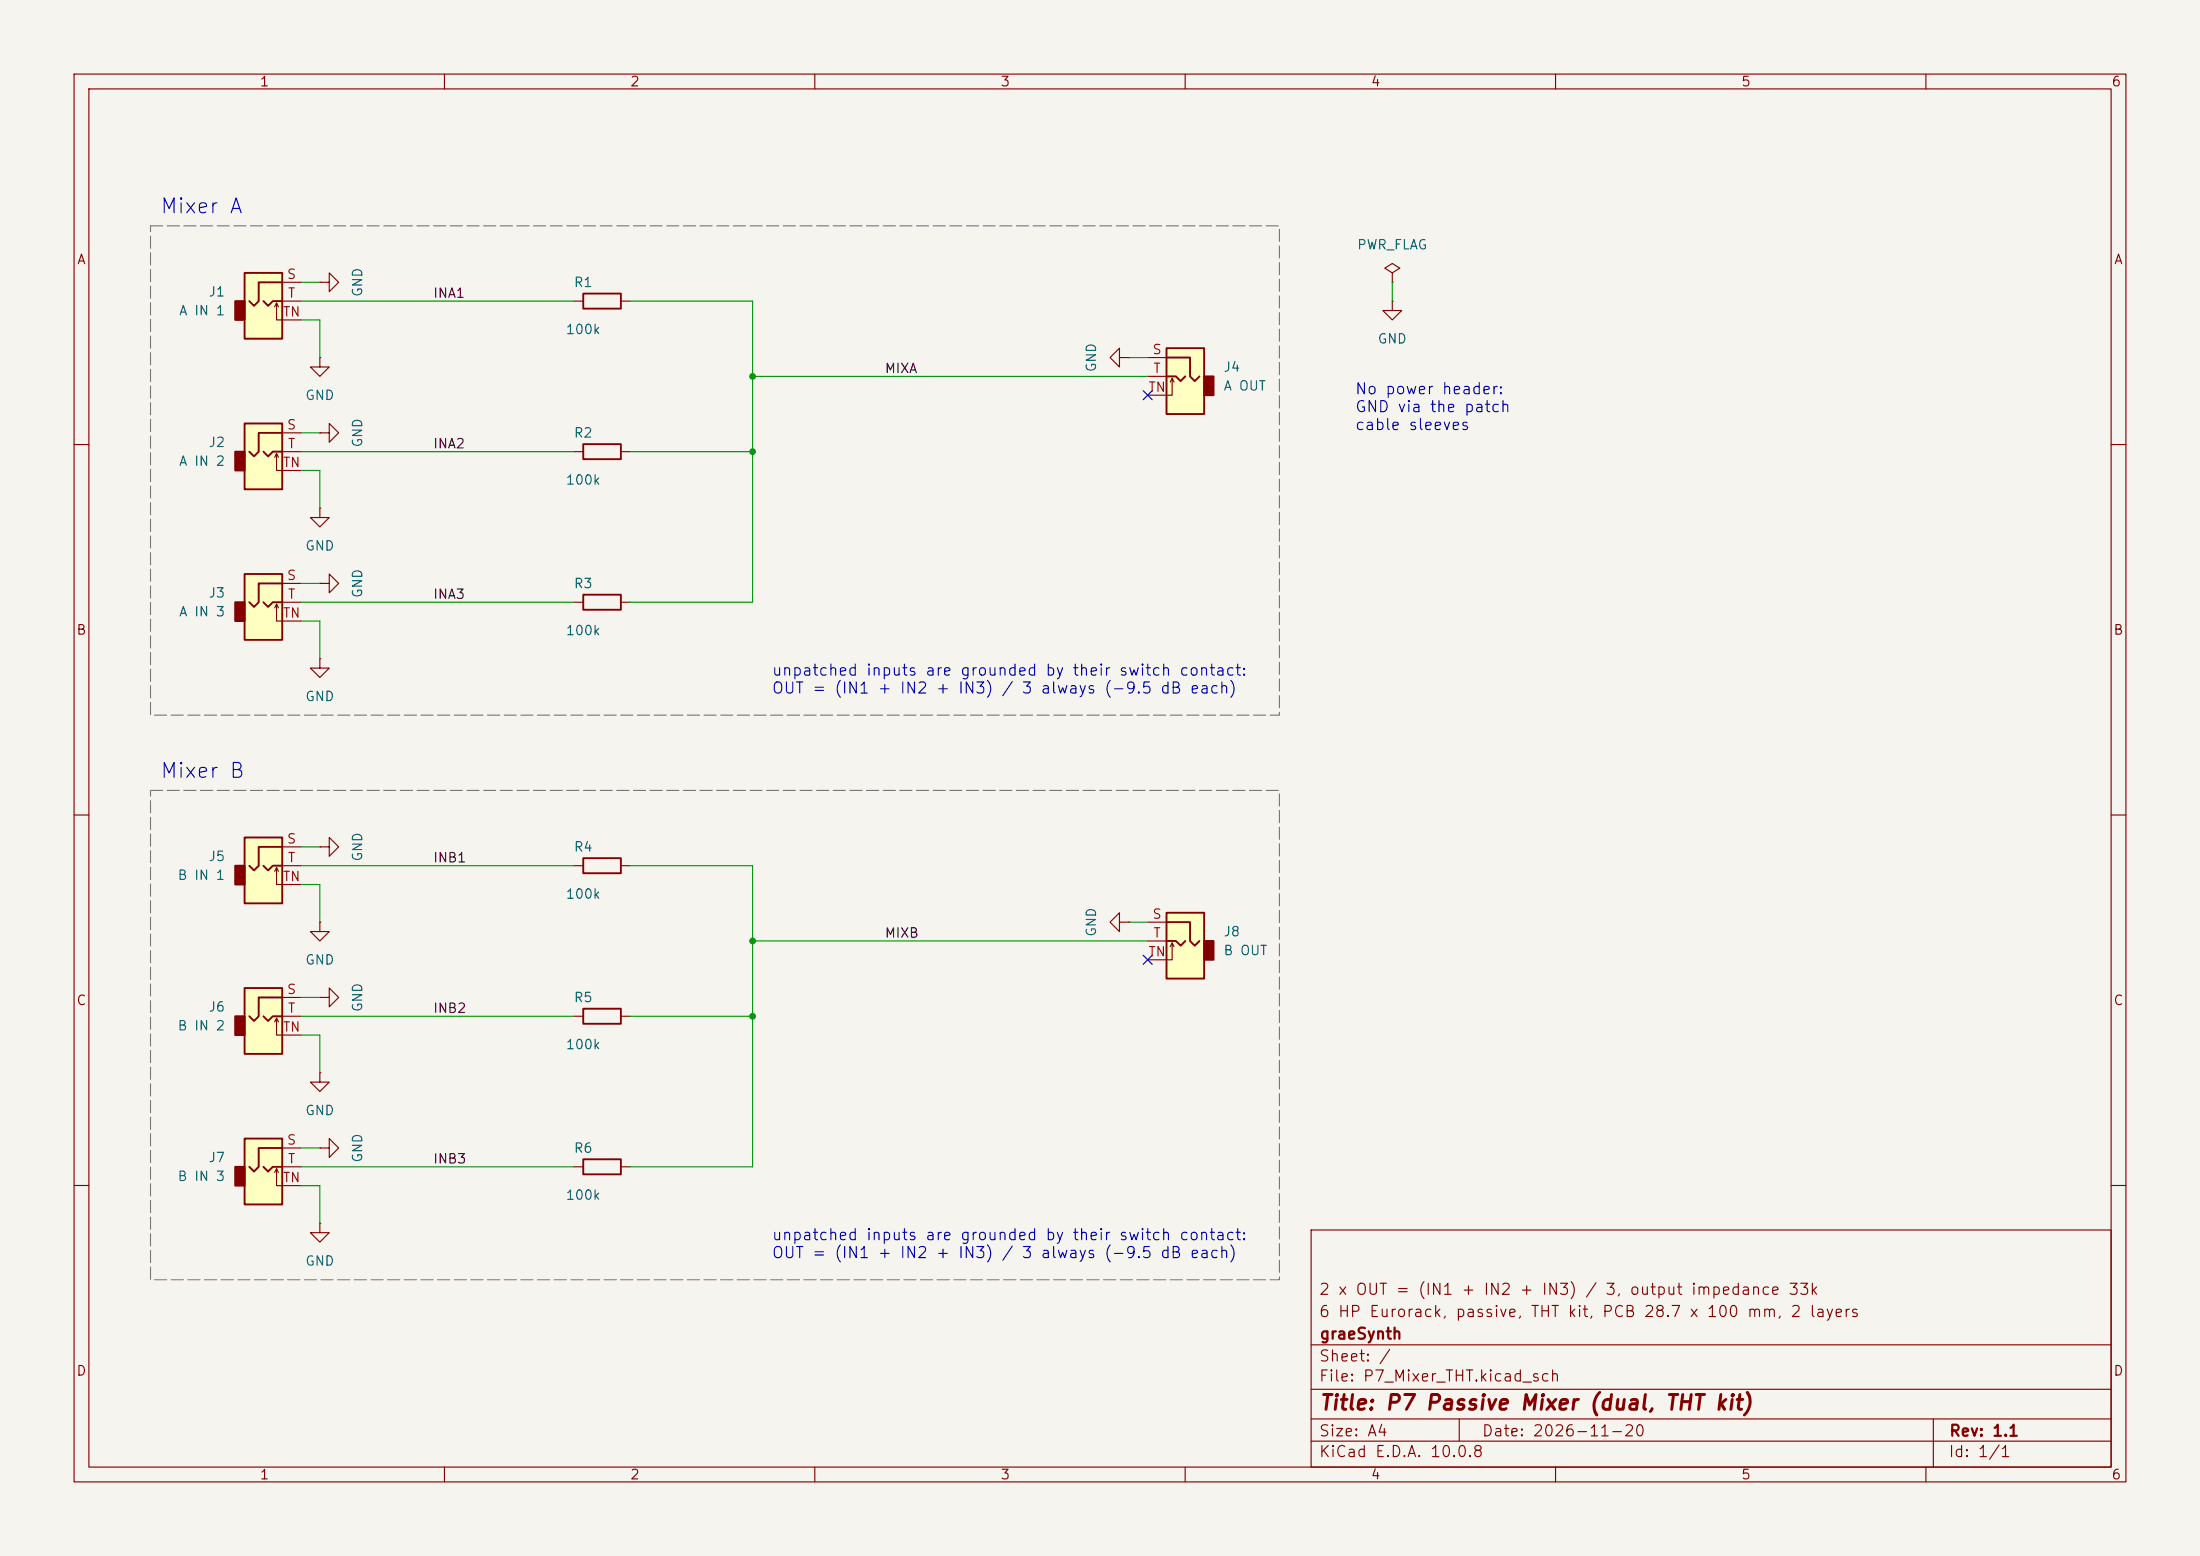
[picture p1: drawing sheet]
<svg xmlns="http://www.w3.org/2000/svg" width="297mm" height="210mm" viewBox="0 0 297 210" stroke-linecap="round" stroke-linejoin="round" font-family="sans-serif">
<path d="M0 0h297v210h-297z" fill="#f5f4ef" stroke="#f5f4ef" stroke-width=".14"/>
<g fill="none" stroke="#840000" stroke-width=".15">
<path d="M10 10h277v190h-277zM12 12h273v186h-273zM60 10v2M110 10v2M160 10v2M210 10v2M260 10v2M10 60h2M285 60h2M10 110h2M285 110h2M10 160h2"/>
<path d="M177 166h108v32h-108zM285 160h2M60 198v2M110 198v2M160 198v2M177 194.5h108M177 191.5h108M177 187.5h108M177 181.5h108M197 191.5v3M210 198v2M260 198v2"/>
<path d="M261 191.5v6.5"/>
</g>
<path d="M33 77.5h5.1v8.9h-5.1z" fill="#ffffc2"/>
<path d="M31.7 81.3h1.3v2.5h-1.3z" fill="#840000" stroke="#840000" stroke-width=".25"/>
<path d="M33 77.5h5.1v8.9h-5.1zM38.1 78.7h-3.2v2.6l-.6 .6-.6-.6M35.6 81.3l.6 .6 .6-.6h1.3" fill="none" stroke="#840000" stroke-width=".25"/>
<path d="M43.2 48.3v1.2h1.2l-1.2 1.3-1.3-1.3h1.3M43.2 48.3h.1M38.1 78.7h2.5M37.1 82l.2-.5v2.3h3.3M37.3 81.5l.3 .5M38.1 81.3h2.5M43.2 134.6h1.2v-1.2l1.3 1.2-1.3 1.3v-1.3M43.2 134.6h.1" fill="none" stroke="#840000" stroke-width=".15"/>
<path d="M33 133.4h5.1v8.8h-5.1z" fill="#ffffc2"/>
<path d="M31.7 137.2h1.3v2.5h-1.3z" fill="#840000" stroke="#840000" stroke-width=".25"/>
<path d="M78.7 39.6h5.1v2.1h-5.1zM78.7 115.8h5.1v2.1h-5.1zM33 133.4h5.1v8.8h-5.1zM35.6 137.2l.6 .6 .6-.6h1.3M38.1 134.6h-3.2v2.6l-.6 .6-.6-.6" fill="none" stroke="#840000" stroke-width=".25"/>
<g fill="none" stroke="#840000" stroke-width=".15">
<path d="M43.2 38.1h1.2v-1.3l1.3 1.3-1.3 1.3v-1.3M43.2 38.1h.1M77.5 40.6h1.2M83.8 40.6h1.3M77.5 116.8h1.2M83.8 116.8h1.3M37.1 137.9l.2-.5v2.3h3.3M37.3 137.4l.3 .5M38.1 134.6h2.5M38.1 137.2h2.5M151.1 124.5v-1.3l-1.2 1.3 1.2 1.2v-1.2h1.3M152.4 124.5h.1"/>
<path d="M43.2 165.1v1.3h1.2l-1.2 1.2-1.3-1.2h1.3M43.2 165.1h.1"/>
</g>
<path d="M157.5 47h5.1v8.9h-5.1z" fill="#ffffc2"/>
<path d="M162.6 50.8h1.2v2.5h-1.2z" fill="#840000" stroke="#840000" stroke-width=".25"/>
<path d="M78.7 59.9h5.1v2.1h-5.1zM157.5 47h5.1v8.9h-5.1zM157.5 50.8h1.2l.7 .6 .6-.6M157.5 48.3h3.2v2.5l.6 .6 .6-.6M78.7 136.1h5.1v2.1h-5.1z" fill="none" stroke="#840000" stroke-width=".25"/>
<g fill="none" stroke="#840000" stroke-width=".15">
<path d="M188 36.8l1-.6-1-.6-1.1 .6 1.1 .6v1.3M188 38.1h.1M151.1 48.3v-1.3l-1.2 1.3 1.2 1.2v-1.2h1.3M152.4 48.3h.1M154.9 48.3h2.6M154.9 50.8h2.6M158.2 51.1l-.2 .5M158.5 51.6l-.3-.5v2.2h-3.3M188 40.6v1.3h1.2l-1.2 1.3-1.3-1.3h1.3M188 40.6h.1M43.2 78.7h1.2v-1.2l1.3 1.2-1.3 1.3v-1.3M43.2 78.7h.1"/>
<path d="M43.2 68.6v1.3h1.2l-1.2 1.2-1.3-1.2h1.3M43.2 68.6h.1M77.5 61h1.2M83.8 61h1.3M43.2 114.3h1.2v-1.3l1.3 1.3-1.3 1.3v-1.3M43.2 114.3h.1M77.5 137.2h1.2M83.8 137.2h1.3"/>
</g>
<path d="M33 57.2h5.1v8.8h-5.1z" fill="#ffffc2"/>
<path d="M31.7 61h1.3v2.5h-1.3z" fill="#840000" stroke="#840000" stroke-width=".25"/>
<path d="M33 57.2h5.1v8.8h-5.1zM38.1 58.4h-3.2v2.6l-.6 .6-.6-.6M35.6 61l.6 .6 .6-.6h1.3" fill="none" stroke="#840000" stroke-width=".25"/>
<path d="M38.1 58.4h2.5M37.1 61.7l.2-.5v2.3h3.3M37.3 61.2l.3 .5M38.1 61h2.5" fill="none" stroke="#840000" stroke-width=".15"/>
<path d="M157.5 123.2h5.1v8.9h-5.1z" fill="#ffffc2"/>
<path d="M162.6 127h1.2v2.5h-1.2z" fill="#840000" stroke="#840000" stroke-width=".25"/>
<path d="M157.5 123.2h5.1v8.9h-5.1zM157.5 127h1.2l.7 .6 .6-.6M157.5 124.5h3.2v2.5l.6 .6 .6-.6" fill="none" stroke="#840000" stroke-width=".25"/>
<path d="M43.2 88.9v1.3h1.2l-1.2 1.2-1.3-1.2h1.3M43.2 88.9h.1M154.9 124.5h2.6M154.9 127h2.6M158.2 127.3l-.2 .5M158.5 127.8l-.3-.5v2.2h-3.3" fill="none" stroke="#840000" stroke-width=".15"/>
<path d="M33 36.8h5.1v8.9h-5.1z" fill="#ffffc2"/>
<path d="M31.7 40.6h1.3v2.6h-1.3z" fill="#840000" stroke="#840000" stroke-width=".25"/>
<path d="M33 36.8h5.1v8.9h-5.1zM38.1 38.1h-3.2v2.5l-.6 .7-.6-.7M35.6 40.6l.6 .7 .6-.7h1.3M78.7 80.3h5.1v2h-5.1z" fill="none" stroke="#840000" stroke-width=".25"/>
<path d="M38.1 38.1h2.5M37.1 41.4l.2-.5v2.3h3.3M37.3 40.9l.3 .5M38.1 40.6h2.5M43.2 58.4h1.2v-1.2l1.3 1.2-1.3 1.3v-1.3M43.2 58.4h.1M77.5 81.3h1.2M83.8 81.3h1.3M43.2 124.5v1.2h1.2l-1.2 1.3-1.3-1.3h1.3M43.2 124.5h.1" fill="none" stroke="#840000" stroke-width=".15"/>
<path d="M33 113h5.1v8.9h-5.1z" fill="#ffffc2"/>
<path d="M31.7 116.8h1.3v2.6h-1.3z" fill="#840000" stroke="#840000" stroke-width=".25"/>
<path d="M33 113h5.1v8.9h-5.1zM35.6 116.8l.6 .7 .6-.7h1.3M38.1 114.3h-3.2v2.5l-.6 .7-.6-.7M78.7 156.5h5.1v2h-5.1z" fill="none" stroke="#840000" stroke-width=".25"/>
<path d="M37.1 117.6l.2-.5v2.3h3.3M37.3 117.1l.3 .5M38.1 114.3h2.5M38.1 116.8h2.5M43.2 144.8v1.3h1.2l-1.2 1.2-1.3-1.2h1.3M43.2 144.8h.1M43.2 154.9h1.2v-1.2l1.3 1.2-1.3 1.3v-1.3M43.2 154.9h.1M77.5 157.5h1.2M83.8 157.5h1.3" fill="none" stroke="#840000" stroke-width=".15"/>
<path d="M33 153.7h5.1v8.9h-5.1z" fill="#ffffc2"/>
<path d="M31.7 157.5h1.3v2.5h-1.3z" fill="#840000" stroke="#840000" stroke-width=".25"/>
<path d="M33 153.7h5.1v8.9h-5.1zM35.6 157.5l.6 .6 .6-.6h1.3M38.1 154.9h-3.2v2.6l-.6 .6-.6-.6" fill="none" stroke="#840000" stroke-width=".25"/>
<path d="M37.1 158.2l.2-.5v2.3h3.3M37.3 157.7l.3 .5M38.1 154.9h2.5M38.1 157.5h2.5" fill="none" stroke="#840000" stroke-width=".15"/>
<g fill="none" stroke="#009600" stroke-width=".15">
<path d="M40.6 38.1h2.6M188 38.1v2.5M40.6 43.2h2.6v5.1M40.6 40.6h36.9M40.6 58.4h2.6M85.1 40.6h16.5v40.7h-16.5M101.6 50.8h53.3M152.4 48.3h2.5M40.6 63.5h2.6v5.1M40.6 78.7h2.6M40.6 61h36.9M85.1 61h16.5"/>
<path d="M40.6 83.8h2.6v5.1M40.6 81.3h36.9M40.6 119.4h2.6v5.1M40.6 114.3h2.6M40.6 116.8h36.9M85.1 116.8h16.5v40.7h-16.5M40.6 139.7h2.6v5.1M40.6 137.2h36.9M40.6 134.6h2.6M85.1 137.2h16.5M101.6 127h53.3M152.4 124.5h2.5"/>
<path d="M40.6 154.9h2.6M40.6 157.5h36.9M40.6 160h2.6v5.1"/>
</g>
<path d="M154.3 52.7l1.2 1.2M155.5 52.7l-1.2 1.2M154.3 128.9l1.2 1.2M155.5 128.9l-1.2 1.2" fill="none" stroke="#000084" stroke-width=".15"/>
<path d="M20.3 30.5h152.4v66h-152.4zM20.3 106.7h152.4v66h-152.4z" fill="none" stroke="#787878" stroke-width=".15" stroke-dasharray="1.6 .6"/>
<g fill="#009600">
<circle cx="101.6" cy="61" r=".46"/>
<circle cx="101.6" cy="50.8" r=".46"/>
<circle cx="101.6" cy="127" r=".46"/>
<circle cx="101.6" cy="137.2" r=".46"/>
</g>
<g font-size="2" fill="#0000c2">
<text x="21.5" y="29.3">Mixer A</text>
<text x="21.5" y="105.5">Mixer B</text>
</g>
<text font-size="2" fill="#840000" x="178" y="190.8">Title: P7 Passive Mixer (dual, THT kit)</text>
<g font-size="1.5" fill="#0000c2">
<text x="182.8" y="53.6">No power header:</text>
<text x="182.8" y="56">GND via the patch</text>
<text x="182.8" y="58.4">cable sleeves</text>
<text x="104.1" y="91.6">unpatched inputs are grounded by their switch contact:</text>
<text x="104.1" y="94">OUT = (IN1 + IN2 + IN3) / 3 always (-9.5 dB each)</text>
<text x="104.1" y="167.8">unpatched inputs are grounded by their switch contact:</text>
<text x="104.1" y="170.2">OUT = (IN1 + IN2 + IN3) / 3 always (-9.5 dB each)</text>
</g>
<g font-size="1.5" fill="#840000">
<text x="178" y="178.1">6 HP Eurorack, passive, THT kit, PCB 28.7 x 100 mm, 2 layers</text>
<text x="178" y="175.1">2 x OUT = (IN1 + IN2 + IN3) / 3, output impedance 33k</text>
<text x="178" y="184.1">Sheet: /</text>
<text x="178" y="181.1">graeSynth</text>
<text x="178" y="186.8">File: P7_Mixer_THT.kicad_sch</text>
<text x="178" y="197">KiCad E.D.A. 10.0.8</text>
<text x="178" y="194.2">Size: A4</text>
<text x="200" y="194.2">Date: 2026-11-20</text>
<text x="263" y="197">Id: 1/1</text>
<text x="263" y="194.2">Rev: 1.1</text>
</g>
<g font-size="1.3" fill="#840000">
<text x="35" y="12">1</text>
<text x="85" y="12">2</text>
<text x="135" y="12">3</text>
<text x="185" y="12">4</text>
<text x="235" y="12">5</text>
<text x="285" y="12">6</text>
<text x="10.3" y="36">A</text>
<text x="285.3" y="36">A</text>
<text x="10.2" y="86">B</text>
<text x="285.2" y="86">B</text>
<text x="10.2" y="136">C</text>
<text x="285.2" y="136">C</text>
<text x="10.2" y="186">D</text>
<text x="285.2" y="186">D</text>
<text x="35" y="200">1</text>
<text x="85" y="200">2</text>
<text x="135" y="200">3</text>
<text x="185" y="200">4</text>
<text x="235" y="200">5</text>
<text x="285" y="200">6</text>
</g>
<g font-size="1.3" fill="#006464">
<text x="183.1" y="34">PWR_FLAG</text>
<text x="28.1" y="40.3">J1</text>
<text x="49.2" y="40.2" transform="rotate(-90 49.2 40.2)">GND</text>
<text x="77.4" y="39.1">R1</text>
<text x="24.1" y="42.9">A IN 1</text>
<text x="76.3" y="45.4">100k</text>
<text x="185.9" y="46.7">GND</text>
<text x="148.3" y="50.3" transform="rotate(-90 148.3 50.3)">GND</text>
<text x="165.1" y="50.5">J4</text>
<text x="165.1" y="53">A OUT</text>
<text x="41.1" y="54.3">GND</text>
<text x="77.4" y="59.4">R2</text>
<text x="24.1" y="63.2">A IN 2</text>
<text x="28.1" y="60.7">J2</text>
<text x="49.2" y="60.5" transform="rotate(-90 49.2 60.5)">GND</text>
<text x="76.3" y="65.7">100k</text>
<text x="41.1" y="74.6">GND</text>
<text x="24.1" y="83.5">A IN 3</text>
<text x="28.1" y="81">J3</text>
<text x="49.2" y="80.8" transform="rotate(-90 49.2 80.8)">GND</text>
<text x="77.4" y="79.7">R3</text>
<text x="76.3" y="86.1">100k</text>
<text x="41.1" y="94.9">GND</text>
<text x="23.9" y="119.1">B IN 1</text>
<text x="28.1" y="116.5">J5</text>
<text x="49.2" y="116.4" transform="rotate(-90 49.2 116.4)">GND</text>
<text x="77.4" y="115.3">R4</text>
<text x="76.3" y="121.6">100k</text>
<text x="41.1" y="130.5">GND</text>
<text x="148.3" y="126.5" transform="rotate(-90 148.3 126.5)">GND</text>
<text x="165.1" y="126.7">J8</text>
<text x="165.1" y="129.2">B OUT</text>
<text x="28.1" y="136.9">J6</text>
<text x="49.2" y="136.7" transform="rotate(-90 49.2 136.7)">GND</text>
<text x="77.4" y="135.6">R5</text>
<text x="23.9" y="139.4">B IN 2</text>
<text x="76.3" y="141.9">100k</text>
<text x="41.1" y="150.8">GND</text>
<text x="77.4" y="155.9">R6</text>
<text x="23.9" y="159.7">B IN 3</text>
<text x="28.1" y="157.2">J7</text>
<text x="49.2" y="157" transform="rotate(-90 49.2 157)">GND</text>
<text x="76.3" y="162.3">100k</text>
<text x="41.1" y="171.1">GND</text>
</g>
<g font-size="1.3" fill="#a90000">
<text x="38.6" y="38">S</text>
<text x="38.8" y="40.5">T</text>
<text x="38.1" y="43">TN</text>
<text x="154.9" y="53.2">TN</text>
<text x="155.5" y="48.1">S</text>
<text x="155.6" y="50.7">T</text>
<text x="38.6" y="58.3">S</text>
<text x="38.1" y="63.4">TN</text>
<text x="38.8" y="60.8">T</text>
<text x="38.1" y="83.7">TN</text>
<text x="38.6" y="78.6">S</text>
<text x="38.8" y="81.1">T</text>
<text x="38.1" y="119.2">TN</text>
<text x="38.6" y="114.2">S</text>
<text x="38.8" y="116.7">T</text>
<text x="155.5" y="124.3">S</text>
<text x="154.9" y="129.4">TN</text>
<text x="155.6" y="126.9">T</text>
<text x="38.6" y="134.5">S</text>
<text x="38.8" y="137">T</text>
<text x="38.1" y="139.6">TN</text>
<text x="38.6" y="154.8">S</text>
<text x="38.1" y="159.9">TN</text>
<text x="38.8" y="157.3">T</text>
</g>
<g font-size="1.3" fill="#0f0f0f">
<text x="58.4" y="40.5">INA1</text>
<text x="119.4" y="50.7">MIXA</text>
<text x="58.4" y="60.8">INA2</text>
<text x="58.4" y="81.2">INA3</text>
<text x="58.4" y="116.7">INB1</text>
<text x="119.4" y="126.9">MIXB</text>
<text x="58.4" y="137">INB2</text>
<text x="58.4" y="157.4">INB3</text>
</g>
</svg>
